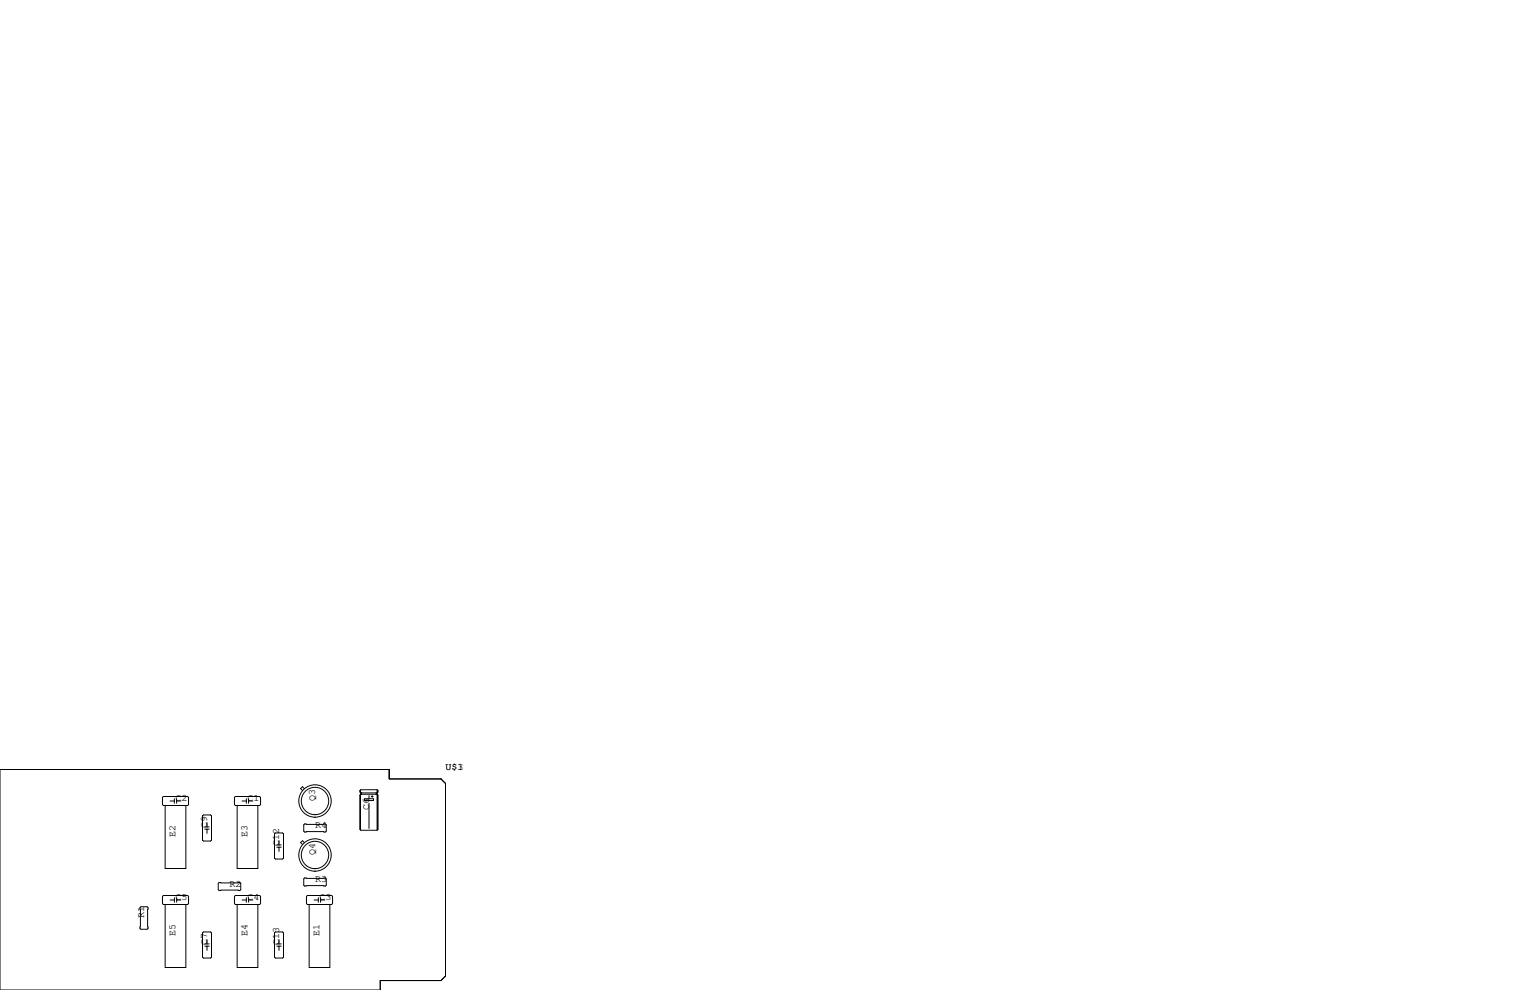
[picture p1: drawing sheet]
<svg xmlns="http://www.w3.org/2000/svg" width="432mm" height="279mm" viewBox="0 0 432 279" stroke-linecap="round" stroke-linejoin="round" font-family="sans-serif">
<g fill="none" stroke="#000" stroke-width=".28">
<path d="M0 217.2h109.9v2.6h14.6l1.2 1.3v54.4l-1.2 1.2h-17.2v2.7h-107.3zM45.8 225l.3-.2h6.9l.2 .2v2.1l-.2 .2h-6.9l-.3-.2zM46.6 227.3v17.8h5.9v-17.8M48 226.1h1.2M49.2 225.4v1.3M49.8 225.4v1.3M49.8 226.1h1.3M57.4 230h2l.3 .3v6.8l-.3 .3h-2l-.2-.3v-6.8zM57.8 233.4h1.3M57.8 234h1.3M58.4 232.2v1.2M58.4 234v1.2"/>
<path d="M66.2 225l.2-.2h6.9l.2 .2v2.1l-.2 .2h-6.9l-.2-.2zM66.9 227.3v17.8h5.9v-17.8M68.3 226.1h1.2M69.5 225.4v1.3M70.2 226.1h1.2M70.2 225.4v1.3M77.7 235.1h2.1l.2 .2v6.9l-.2 .2h-2.1l-.2-.2v-6.9zM78.1 238.5h1.3M78.1 239.1h1.3M78.7 237.2v1.3M78.7 239.1v1.2M85.9 237.8l-.5-.5-.6 .5 .6 .5"/>
<path d="M85.9 222.6l-.5-.6-.6 .6 .6 .5M86 232.5h5.8l.3 .3v1.8l-.3 .2h-5.8l-.3-.2v-1.8zM101.6 223.1v.4l.3 .3M101.6 224.4v9.7l.3 .2h4.5M101.6 223.1l.1 .4M101.6 224.4l.1 9.7M101.7 223v.6M101.7 224.3v9.9M101.9 224.2h4.5l.3 .2v9.7l-.3 .2M101.9 223.8v.4M101.9 224.2l-.3 .2M102 223.8v.4"/>
<path d="M102.9 225.4h2.5v.5h-2.5zM104.1 224.5v.9M104.1 226.7v7.1M104.8 224.8h.5M105 224.5v.5M106.2 223.8v.4M106.3 223.9v.1M106.4 222.9h-4.5l-.3 .2M106.4 222.9l.3 .2v.4l-.3 .3h-4.5M106.4 222.9v11.4M106.6 223.1v.4M106.6 224.4v9.7"/>
<path d="M39.5 256.2l.3-.3h1.7l.3 .3v5.8l-.3 .3h-1.7l-.3-.3zM45.8 253l.3-.3h6.9l.2 .3v2l-.2 .3h-6.9l-.3-.3zM46.6 255.3v17.7h5.9v-17.7M48 254h1.2M49.2 253.4v1.2M49.9 254h1.2M49.9 253.4v1.2M61.6 249.3l.2-.3h5.9l.2 .3v1.8l-.2 .2h-5.9l-.2-.2zM66.2 253l.2-.3h6.9l.2 .3v2l-.2 .3h-6.9l-.2-.3zM66.9 255.3v17.7h5.9v-17.7M68.3 254h1.2M69.5 253.4v1.2"/>
<path d="M70.2 253.4v1.2M70.2 254h1.2M85.7 248l.3-.2h5.8l.3 .2v1.8l-.3 .3h-5.8l-.3-.3zM86.5 253l.2-.3h6.9l.3 .3v2l-.3 .3h-6.9l-.2-.3zM87.2 255.3v17.7h5.9v-17.7M88.6 254h1.2M89.8 253.4v1.2M90.5 253.4v1.2M90.5 254h1.2M57.2 263.3l.2-.3h2l.3 .3v6.8l-.3 .3h-2l-.2-.3zM57.8 266.4h1.3M57.8 267h1.3"/>
<path d="M58.4 265.2v1.2M58.4 267v1.2M77.5 263.3l.2-.3h2.1l.2 .3v6.8l-.2 .3h-2.1l-.2-.3zM78.1 266.4h1.3M78.1 267h1.3M78.7 265.2v1.2M78.7 267v1.2"/>
<circle cx="88.9" cy="226.1" r="4.6"/>
<circle cx="88.9" cy="226.1" r="3.9"/>
<circle cx="88.9" cy="241.3" r="4.6"/>
<circle cx="88.9" cy="241.3" r="3.9"/>
</g>
<g font-size="2.8">
<text x="125.7" y="217.2">U$3</text>
<text x="129.1" y="217.2">1</text>
<text x="49.5" y="226.1">C2</text>
<text x="69.8" y="226.1">C1</text>
<text x="88.9" y="226.1" transform="rotate(-90 88.9 226.1)">Q3</text>
<text x="58.4" y="233.7" transform="rotate(-90 58.4 233.7)">C9</text>
<text x="88.9" y="233.7">R4</text>
<text x="104.1" y="228.6" transform="rotate(-90 104.1 228.6)">C6</text>
<text x="49.5" y="236.2" transform="rotate(-90 49.5 236.2)">E2</text>
<text x="69.8" y="236.2" transform="rotate(-90 69.8 236.2)">E3</text>
<text x="78.7" y="238.8" transform="rotate(-90 78.7 238.8)">C12</text>
<text x="88.9" y="241.3" transform="rotate(-90 88.9 241.3)">Q4</text>
<text x="64.8" y="250.2">R2</text>
<text x="88.9" y="248.9">R3</text>
<text x="49.5" y="254">C5</text>
<text x="69.8" y="254">C4</text>
<text x="90.2" y="254">C3</text>
<text x="40.6" y="259.1" transform="rotate(-90 40.6 259.1)">R1</text>
<text x="49.5" y="264.2" transform="rotate(-90 49.5 264.2)">E5</text>
<text x="58.4" y="266.7" transform="rotate(-90 58.4 266.7)">C7</text>
<text x="69.8" y="264.2" transform="rotate(-90 69.8 264.2)">E4</text>
<text x="78.7" y="266.7" transform="rotate(-90 78.7 266.7)">C13</text>
<text x="90.2" y="264.2" transform="rotate(-90 90.2 264.2)">E1</text>
</g>
</svg>
